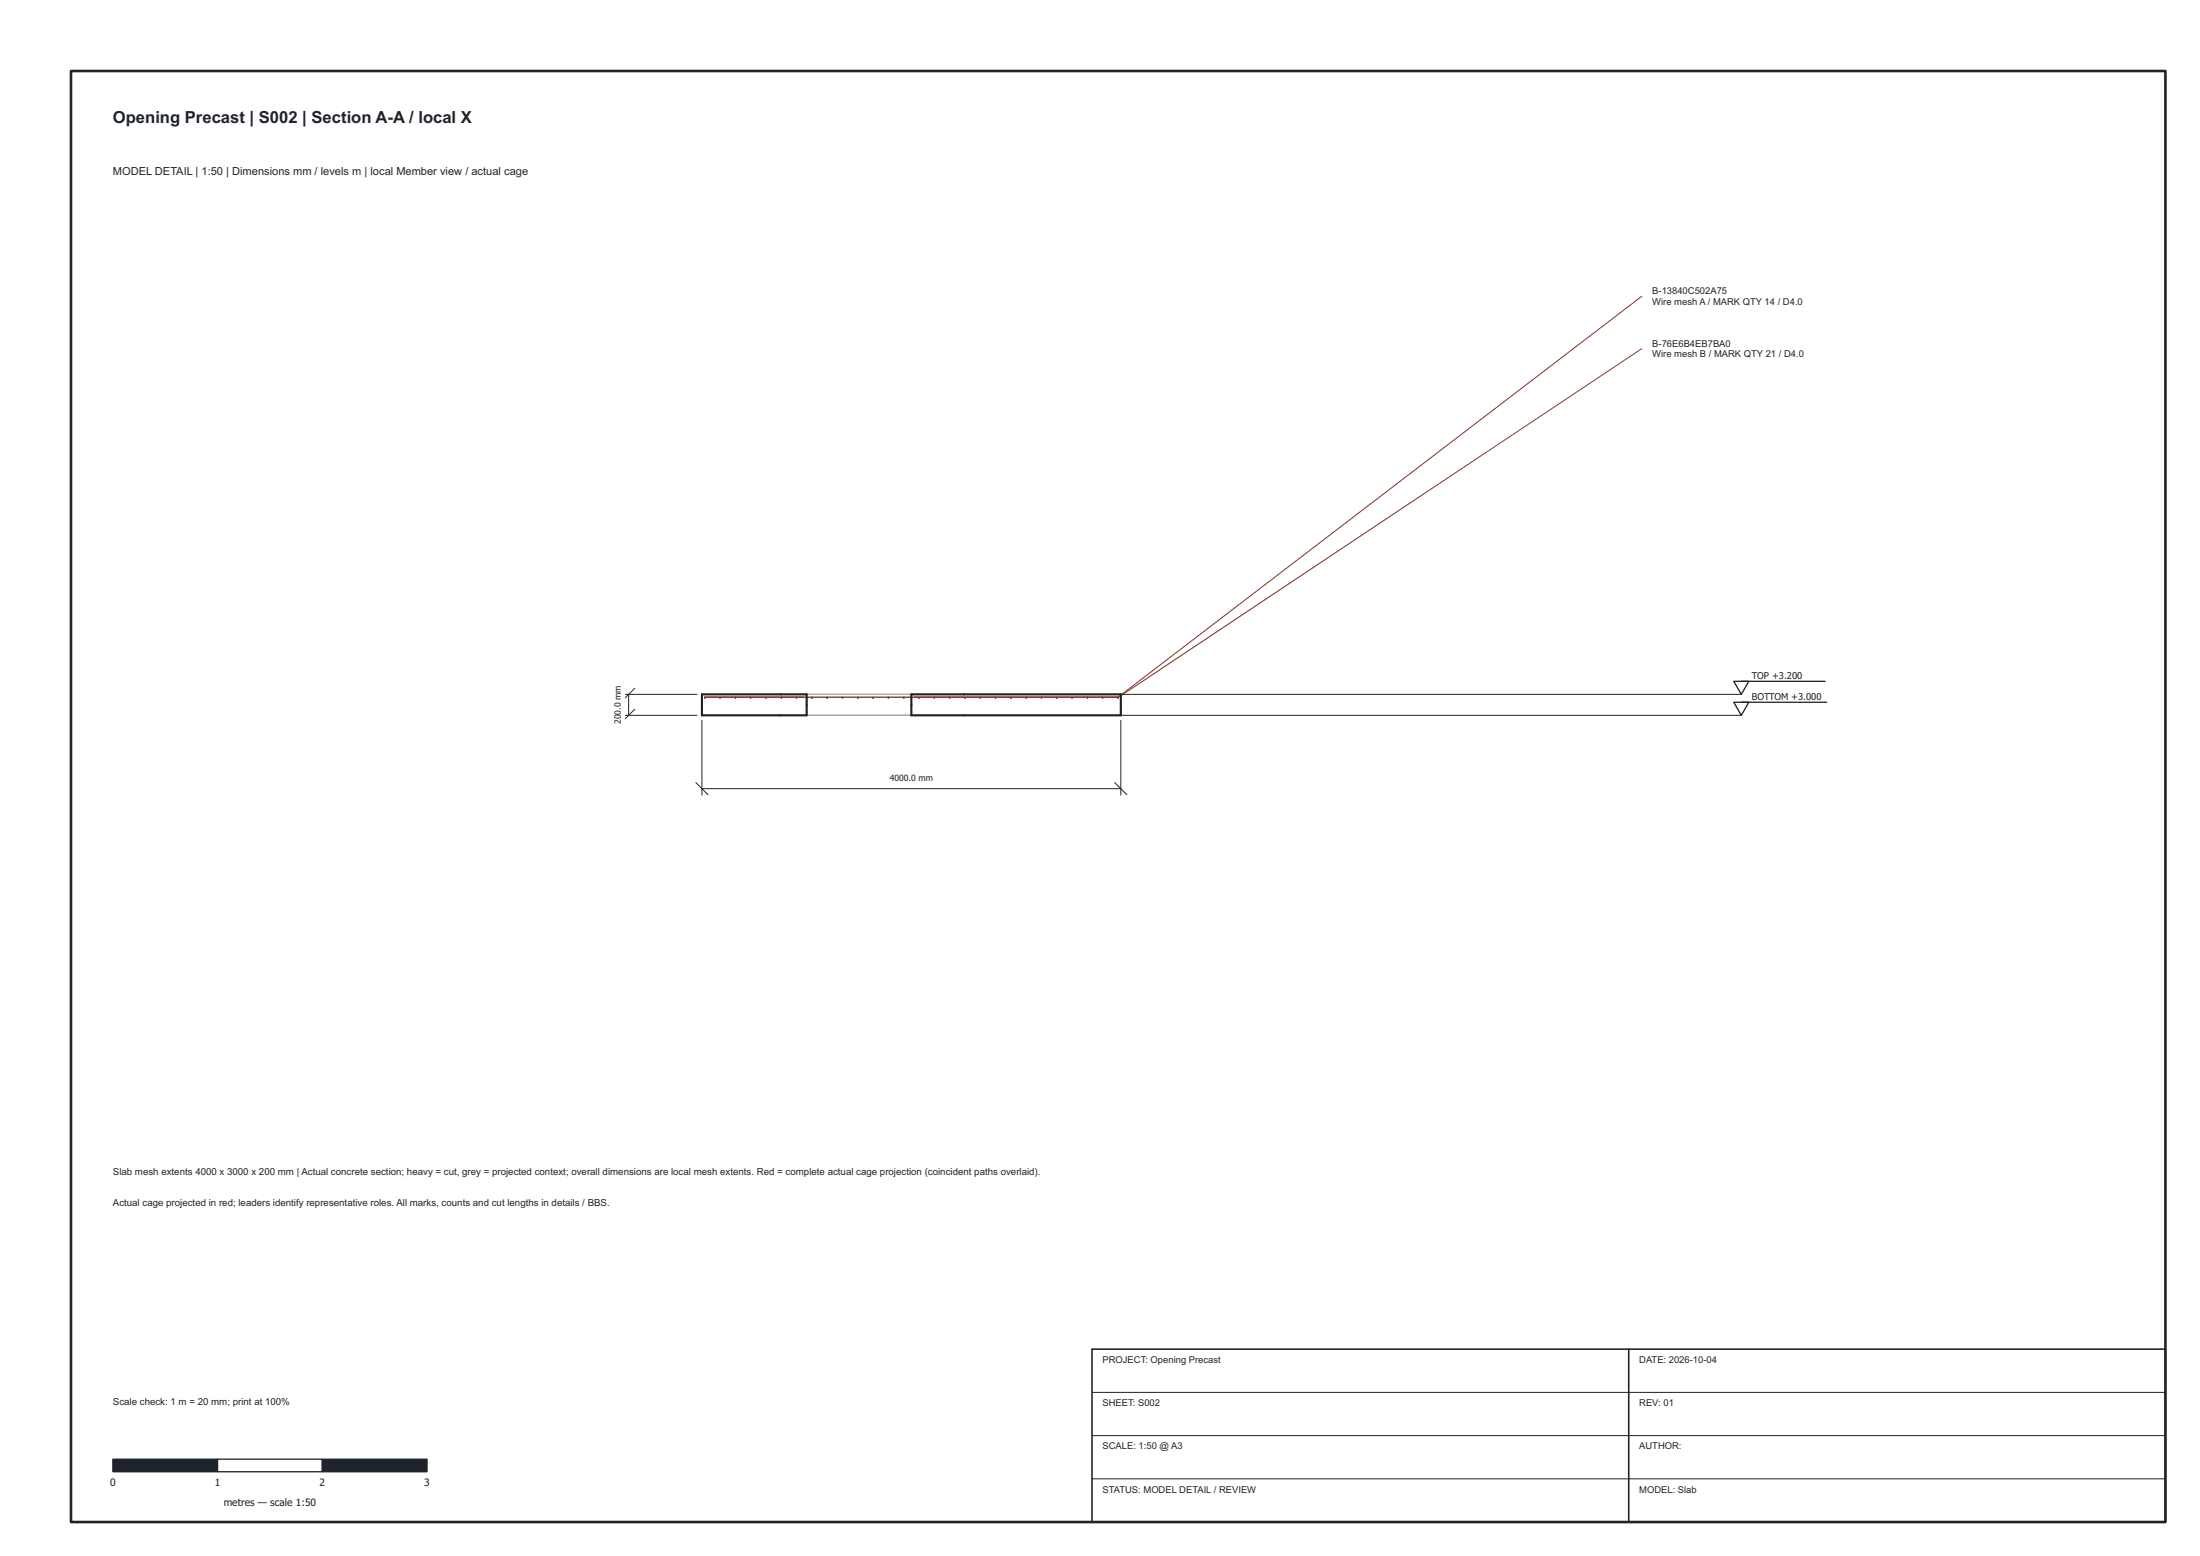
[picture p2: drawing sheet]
<svg xmlns="http://www.w3.org/2000/svg" width="420mm" height="297mm" viewBox="0 0 420 297" stroke-linecap="round" stroke-linejoin="round" font-family="sans-serif">
<path d="M134.1 132.6h80v4h-80zM154.1 132.6v4M174.1 132.6v4" fill="none" stroke="#aaa" stroke-width=".19"/>
<path d="M313.6 56.6l-100.1 76.5M313.6 66.6l-100.1 66.6" fill="none" stroke="#8c301b" stroke-width=".19"/>
<path d="M208.6 265.8h205M208.6 274.1h205M208.6 282.3h205" fill="none" stroke="#202020" stroke-width=".19"/>
<g fill="none" stroke="#8c301b" stroke-width=".25">
<path d="M134.6 133.2h.1M134.6 133.1v.1M134.6 133.1h78.9M137.5 133.2h.1M137.5 133.1v.1M137.5 133.1h.1M137.6 133.2h.1M137.6 133.2h-.1M140.4 133.2h.1M140.4 133.1v.1M140.4 133.1h.1M140.5 133.2h-.1"/>
<path d="M140.5 133.2h.1M143.3 133.2h.1M143.3 133.1v.1M143.3 133.1h.1M143.4 133.2h.1M143.4 133.1v.1M146.2 133.2h.1M146.3 133.2h-.1M146.3 133.2h.1M146.3 133.1v.1M146.3 133.1h.1M149.2 133.2h.1"/>
<path d="M149.2 133.1v.1M149.3 133.2h-.1M152.1 133.2h.1M152.1 133.1h.1M152.1 133.1v.1M152.2 133.2h-.1M152.2 133.2h.1M155 133.2h.1M155 133.1h.1M155 133.1v.1M155.1 133.2h.1M157.9 133.2h.1"/>
<path d="M158 133.1v.1M158 133.2h.1M158 133.1l-.1 .1M160.9 133.2h.1M160.9 133.1v.1M160.9 133.1h.1M163.8 133.2h.1M163.8 133.1v.1M163.8 133.1h.1M163.9 133.2h-.1M163.9 133.2h.1M166.7 133.2h.1"/>
<path d="M166.7 133.1v.1M166.7 133.1h.1M166.8 133.2h-.1M166.8 133.2h.1M169.6 133.2h.1M169.7 133.1l-.1 .1M169.7 133.1h.1M169.7 133.2h.1M169.7 133.1v.1M172.6 133.2h.1M172.6 133.1v.1M175.5 133.2h.1"/>
<path d="M175.5 133.1v.1M175.6 133.2h-.1M175.6 133.2h.1M178.4 133.2h.1M178.4 133.1v.1M178.4 133.1h.1M178.5 133.2h-.1M178.5 133.2h.1M181.3 133.2h.1M181.3 133.1v.1M181.3 133.1h.1M181.4 133.2h.1"/>
<path d="M184.2 133.2h.1M184.3 133.2h.1M184.3 133.1v.1M187.2 133.2h.1M187.2 133.1v.1M187.2 133.1h.1M190.1 133.2h.1M190.2 133.1l-.1 .1M190.2 133.2h-.1M190.2 133.2h.1M193 133.2h.1M193 133.1v.1"/>
<path d="M193 133.1h.1M193.1 133.2h.1M195.9 133.2h.1M196 133.1l-.1 .1M196 133.1h.1M196 133.2h.1M196 133.1v.1M198.9 133.2h.1M198.9 133.1v.1M201.8 133.2h.1M201.8 133.1v.1M201.9 133.2h.1"/>
<path d="M201.9 133.2h-.1M204.7 133.2h.1M204.7 133.1v.1M204.7 133.1h.1M204.8 133.2h-.1M204.8 133.2h.1M207.6 133.2h.1M207.7 133.1l-.1 .1M207.7 133.1h.1M207.7 133.2h.1M210.6 133.2h.1M210.6 133.1h.1"/>
<path d="M210.6 133.1v.1M213.5 133.2h.1M213.5 133.1v.1M213.5 133.1l.1 .1M213.6 133.2h.1M213.6 133.2h-.1"/>
</g>
<path d="M134.1 132.6h20v4h-20zM174.1 132.6h40v4h-40z" fill="none" stroke="#202020" stroke-width=".4"/>
<path d="M208.6 257.6h205v33h-205zM311.1 257.6v33" fill="none" stroke="#202020" stroke-width=".3"/>
<path d="M21.6 278.6h20v2.4h-20z" fill="#1e242c" stroke="#1e242c" stroke-width=".25"/>
<path d="M41.6 278.6h20v2.4h-20z" fill="#fff" stroke="#1e242c" stroke-width=".25"/>
<path d="M61.6 278.6h20v2.4h-20z" fill="#1e242c" stroke="#1e242c" stroke-width=".25"/>
<path d="M134.1 137.6v14.2M214.1 137.6v14.2M132.9 149.4l2.3 2.3M134.1 150.6h80M212.9 149.4l2.3 2.3" fill="none" stroke="#1e242c" stroke-width=".19"/>
<path d="M166.9 147h14.3v2.8h-14.3z" fill="#fff"/>
<path d="M118.9 136.6h14.2M118.9 132.6h14.2M120.1 132.6v4M121.2 135.4l-2.3 2.3M121.2 131.4l-2.3 2.3" fill="none" stroke="#1e242c" stroke-width=".19"/>
<path d="M116.5 128.1h2.8v12.9h-2.8z" fill="#fff"/>
<path d="M214.1 136.6h118.5M214.1 132.6h118.5" fill="none" stroke="#1e242c" stroke-width=".19"/>
<path d="M331.1 134.1h2.9l-1.4 2.5zM331.1 130.1h2.9l-1.4 2.5zM332.6 134.1h16.3M332.6 130.1h16" fill="none" stroke="#1e242c" stroke-width=".25"/>
<path d="M13.6 13.6h400v277h-400z" fill="none" stroke="#1e242c" stroke-width=".5"/>
<text font-size="3.2" fill="#1e242c" x="21.6" y="23.4">Opening Precast | S002 | Section A-A / local X</text>
<text font-size="2.1" fill="#1e242c" x="21.6" y="33.5">MODEL DETAIL | 1:50 | Dimensions mm / levels m | local Member view / actual cage</text>
<g font-size="1.9" fill="#1e242c">
<text x="21.6" y="224.2">Slab mesh extents 4000 x 3000 x 200 mm | Actual concrete section; heavy = cut, grey = projected context; overall dimensions are local mesh extents. Red = complete actual cage projection (coincident paths overlaid).</text>
<text x="21.6" y="230.2">Actual cage projected in red; leaders identify representative roles. All marks, counts and cut lengths in details / BBS.</text>
<text x="21.6" y="268.2">Scale check: 1 m = 20 mm; print at 100%</text>
<text x="21" y="283.7">0</text>
<text x="41" y="283.7">1</text>
<text x="42.7" y="287.5">metres — scale 1:50</text>
<text x="61" y="283.7">2</text>
<text x="81" y="283.7">3</text>
</g>
<g font-size="1.8" fill="#1e242c">
<text x="315.6" y="56.2">B-13840C502A75</text>
<text x="315.6" y="58.2">Wire mesh A / MARK QTY 14 / D4.0</text>
<text x="315.6" y="66.2">B-76E6B4EB7BA0</text>
<text x="315.6" y="68.2">Wire mesh B / MARK QTY 21 / D4.0</text>
<text x="334.6" y="129.7">TOP +3.200</text>
<text x="334.6" y="133.7">BOTTOM +3.000</text>
<text x="210.6" y="260.2">PROJECT: Opening Precast</text>
<text x="313.1" y="260.2">DATE: 2026-10-04</text>
<text x="210.6" y="268.4">SHEET: S002</text>
<text x="313.1" y="268.4">REV: 01</text>
<text x="210.6" y="276.7">SCALE: 1:50 @ A3</text>
<text x="313.1" y="276.7">AUTHOR:</text>
<text x="210.6" y="284.9">STATUS: MODEL DETAIL / REVIEW</text>
<text x="313.1" y="284.9">MODEL: Slab</text>
</g>
<g font-size="1.6" fill="#1e242c">
<text x="118.6" y="138.3" transform="rotate(-90 118.6 138.3)">200.0 mm</text>
<text x="169.9" y="149.1">4000.0 mm</text>
</g>
</svg>
